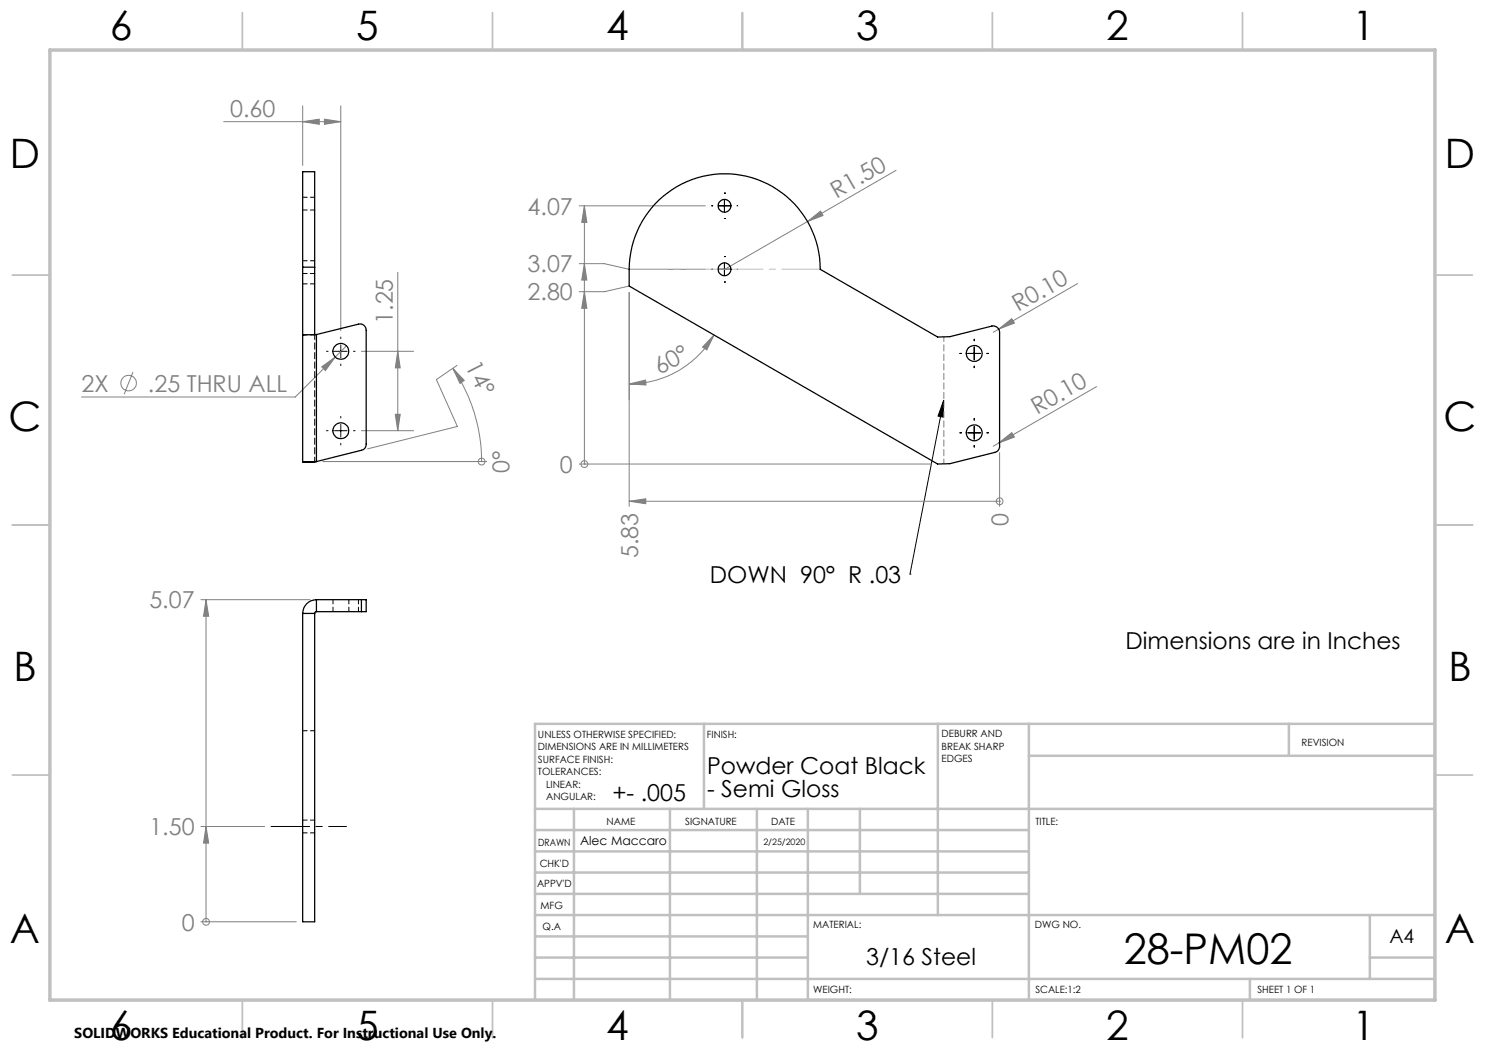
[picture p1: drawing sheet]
<svg xmlns="http://www.w3.org/2000/svg" width="297mm" height="210mm" viewBox="0 0 297 210" stroke-linecap="round" stroke-linejoin="round" font-family="sans-serif">
<g fill="none" stroke="#808080" stroke-width=".2">
<path d="M44.7 24.3h23.5M60.5 24.3l3.4-.5v1.1zM60.5 21.2v11.9M64.9 23.8l3.3 .5-3.3 .6zM68.2 21.2v44.9M179.2 34.1l-34.2 19.8M79.6 54.5v31.6M115.9 52.7h5l4.9 1.2h15.3M115.9 41.2h25.2M116.9 41.2v51.6M116.9 58.3l.5 3.4h-1.1zM116.9 52.7l.5 3.3h-1.1z"/>
<path d="M116.9 41.2l.5 3.3h-1.1zM125.8 57.2l-4.9 1.1h-5M125.8 58.5v42.8M161.5 44.3l2.6-2.1 .5 .9zM215.5 56.7l-15.8 9.1M26.6 74.4l-1.8 4.4M64.3 73.4l2.8-2-2 2.7zM69.3 69.2l-10.2 10.2h-42.8M72.3 70.3h10.4M79.6 70.3l.4 3.3h-.9zM90.6 73.7a32.6 32.6 0 0 1 5.7 18.6M90.6 73.7l2.3 2.4-.9 .6z"/>
<path d="M91.4 73.1l-4.1 2.8 4.2 9.4-18 4.5M125.8 76.8l3.3-.8 .1 1zM142.8 67l-1.4 3-.9-.6zM142.8 67a19.5 19.5 0 0 1-17 9.8M199.7 65.8l2.7-2.1 .5 .9zM199.7 65.8l-1.1 .7M219.3 77.3l-19.6 11.3M64.6 92.3h32.7M72.3 86.1h10.4M79.1 82.9h.9l-.4 3.2zM96.3 92.3h.1M115.9 92.8h70.4"/>
<path d="M116.9 92.8h.1M199.7 88.6l2.7-2.1 .5 .9zM199.7 88.6l-1.1 .6M199.9 90.5v10.8M40.2 119.9h21.8M41.2 119.9l.5 3.4h-1zM41.2 119.9v64.5M125.8 100.3l3.4-.5v.9zM125.8 100.3h74.1M199.9 100.3h.1M40.2 165.3h12.7M41.2 165.3l.5 3.3h-1z"/>
<path d="M40.2 184.4h19.1M41.2 184.4h.1"/>
<circle cx="25.7" cy="76.6" r="1.56"/>
<circle cx="96.3" cy="92.3" r=".69"/>
<circle cx="116.9" cy="92.8" r=".68"/>
<circle cx="199.9" cy="100.3" r=".68"/>
<circle cx="41.2" cy="184.4" r=".67"/>
</g>
<g fill="none" stroke="#000" stroke-width=".2">
<path d="M144.9 38.6h.1M144.9 39.9v2.5M142.3 41.2h.1M142.3 53.9h.1M143.6 41.2h2.6M143.6 53.9h2.6M144.9 43.7h.1M144.9 51.3h.1M144.9 56.4h.1M144.9 52.6v2.5M147.4 41.2h.1M147.4 53.9h.1"/>
<path d="M65.3 70.3h.3M66.9 70.3h2.5M68.2 67.4v.3M68.2 69v2.5M68.2 72.8v.3M70.7 70.3h.3M192 70.7h.3M193.6 70.7h2.5M194.8 67.8v.3M194.8 69.4v2.6M194.8 73.2v.3M197.4 70.7h.3"/>
<path d="M65.3 86.1h.3M66.9 86.1h2.5M68.2 83.3v.3M68.2 84.9v2.5M68.2 88.7v.3M70.7 86.1h.3M188.7 80.1l-.1 3.3-1-.2zM188.7 80.1l-6.7 34.7M192 86.6h.3M193.6 86.6h2.5M194.8 83.7v.3M194.8 85.3v2.5"/>
<path d="M194.8 89.1v.3M197.4 86.6h.3M182 114.8h.1"/>
</g>
<path d="M54.2 165.3h15.1" fill="none" stroke="#000" stroke-width=".2" stroke-dasharray="15.2 1.3 1.3 1.3" stroke-dashoffset="7.5"/>
<path d="M188.8 92.8v-25.4" fill="none" stroke="#808080" stroke-width=".2" stroke-dasharray="1.3 .6" stroke-dashoffset=".3"/>
<path d="M125.9 53.8h38.2" fill="none" stroke="#c0c0c0" stroke-width=".2" stroke-dasharray="15.2 1.3 1.3 1.3" stroke-dashoffset="7.6"/>
<g fill="none" stroke="#c0c0c0" stroke-width=".35">
<path d="M48.5 2.5v7.5M98.5 2.5v7.5M148.5 2.5v7.5M198.5 2.5v7.5M248.5 2.5v7.5M2.5 55h7.5M287 55h7.5M2.5 105h7.5M287 105h7.5M2.5 155h7.5M287 155h7.5M48.5 200v7.5"/>
<path d="M98.5 200v7.5M148.5 200v7.5M198.5 200v7.5M248.5 200v7.5"/>
</g>
<g fill="none" stroke="#c0c0c0" stroke-width=".5">
<path d="M140.8 144.8v17M187.6 144.8v38.2M205.8 144.8v55.2M205.8 151.2h81.2M257.8 144.8v6.4M287 144.8h-180v55.2M107 161.8h180M107 178.8h98.8M107 174.5h98.8M107 170.3h98.8M107 166h98.8M114.8 161.8v38.2"/>
<path d="M134 161.8v38.2M151.4 161.8v38.2M161.6 161.8v38.2M172 161.8v17M107 195.8h180M107 191.5h54.6M107 187.3h54.6M107 183h180M250 195.8v4.2M274 191.5h13M274 183v12.8"/>
</g>
<path d="M10 10h277v190h-277z" fill="none" stroke="#c0c0c0" stroke-width=".7"/>
<path d="M188.7 80.1l-.1 3.3-1-.2z" fill="#000"/>
<g fill="#808080">
<path d="M90.6 73.7l2.3 2.4-.9 .6z"/>
<path d="M125.8 100.3l3.4-.5v.9z"/>
<path d="M64.3 73.4l2.8-2-2 2.7z"/>
<path d="M199.7 88.6l2.7-2.1 .5 .9z"/>
<path d="M161.5 44.3l2.6-2.1 .5 .9z"/>
<path d="M199.7 65.8l2.7-2.1 .5 .9z"/>
<path d="M41.2 165.3l.5 3.3h-1zM41.2 119.9l.5 3.4h-1zM116.9 58.3l.5 3.4h-1.1zM116.9 52.7l.5 3.3h-1.1zM116.9 41.2l.5 3.3h-1.1z"/>
<path d="M125.8 76.8l3.3-.8 .1 1zM142.8 67l-1.4 3-.9-.6z"/>
<path d="M79.6 70.3l.4 3.3h-.9zM79.1 82.9h.9l-.4 3.2z"/>
<path d="M60.5 24.3l3.4-.5v1.1zM64.9 23.8l3.3 .5-3.3 .6z"/>
</g>
<g fill="none" stroke="#000" stroke-width=".25">
<path d="M60.5 53.4v-19h2.4v19M60.5 53.4v39M60.5 53.4h2.4M62.9 53.4v13.5M131.1 40.7a19.1 19.1 0 0 1 20.9-4.6 19.1 19.1 0 0 1 12 17.8l23.5 13.5 2.5-.1 8.4-2.1a1.29 1.29 0 0 1 1.5 1.3v22.7a1.23 1.23 0 0 1-.9 1.3l-9 2.2-2.5 .1-61.7-35.6a22.7 22.7 0 0 1 2.1-11.9l1.1-2zM63.3 66.9l8.4-2.1a1.21 1.21 0 0 1 1.5 1.3v22.7a1.16 1.16 0 0 1-.9 1.3l-9 2.2M63.3 66.9l-2.8 .1M63.3 66.9v25.4M63.3 92.3l-2.8 .1M63.3 119.9a2.77 2.77 0 0 0-2.8 2.8M63.3 119.9v2.4M63.3 119.9h9"/>
<path d="M72.3 119.9h.9v2.4h-.9M72.3 119.9v2.4M60.5 122.7v61.7h2.4v-61.7M60.5 122.7h2.4M63.3 122.3l-.4 .4M63.3 122.3h9"/>
<circle cx="144.9" cy="41.2" r="1.28"/>
<circle cx="144.9" cy="53.9" r="1.28"/>
<circle cx="68.2" cy="70.3" r="1.59"/>
<circle cx="194.8" cy="70.7" r="1.59"/>
<circle cx="68.2" cy="86.2" r="1.59"/>
<circle cx="194.8" cy="86.6" r="1.59"/>
</g>
<path d="M62.9 39.5h-2.3M60.6 42h2.3M60.6 54.7h2.3M62.9 56.8h-2.3M62.9 52.2h-2.3M62.9 67h-2.3M66.6 119.9v2.4M71.7 119.9v2.4M69.8 122.3v-2.4M62.9 146.2h-2.3M60.6 166.6h2.3M62.9 164h-2.3" fill="none" stroke="#000" stroke-width=".2" stroke-dasharray="1.3 .6" stroke-dashoffset=".4"/>
<path d="M62.9 67l.4-.1M62.9 67v-.1" fill="none" stroke="#000" stroke-width=".2" stroke-dasharray="1.3 .6"/>
<path d="M62.9 92.4v-25.4" fill="none" stroke="#000" stroke-width=".2" stroke-dasharray="1.3 .6" stroke-dashoffset=".3"/>
<text font-size="8.5" x="224.7" y="192.7">28-PM02</text>
<g font-size="8.1">
<text x="22" y="8">6</text>
<text x="71.2" y="8">5</text>
<text x="121.2" y="8">4</text>
<text x="171.3" y="8">3</text>
<text x="221.3" y="8">2</text>
<text x="270.5" y="8">1</text>
<text x="2" y="33.6">D</text>
<text x="289" y="33.6">D</text>
<text x="1.7" y="86.1">C</text>
<text x="288.7" y="86.1">C</text>
<text x="2.7" y="136.1">B</text>
<text x="289.7" y="136.1">B</text>
<text x="2" y="188.6">A</text>
<text x="289" y="188.6">A</text>
<text x="22" y="208">6</text>
<text x="71.2" y="208">5</text>
<text x="121.2" y="208">4</text>
<text x="171.3" y="208">3</text>
<text x="221.3" y="208">2</text>
<text x="270.5" y="208">1</text>
</g>
<g font-size="4.7" fill="#808080">
<text x="46" y="23.3">0.60</text>
<text x="167.3" y="39.8" transform="rotate(-30 167.3 39.8)">R1.50</text>
<text x="105.5" y="42.9">4.07</text>
<text x="105.5" y="54.5">3.07</text>
<text x="78.6" y="64.8" transform="rotate(-90 78.6 64.8)">1.25</text>
<text x="105.5" y="60.1">2.80</text>
<text x="203.7" y="62.5" transform="rotate(-30 203.7 62.5)">R0.10</text>
<text x="93" y="73.3" transform="rotate(63 93 73.3)">14°</text>
<text x="132" y="75.1" transform="rotate(-30 132 75.1)">60°</text>
<text x="16.3" y="78.3">2X</text>
<text x="29.6" y="78.3">.25 THRU ALL</text>
<text x="207.4" y="83" transform="rotate(-30 207.4 83)">R0.10</text>
<text x="101.9" y="94.5" transform="rotate(-90 101.9 94.5)">0°</text>
<text x="112" y="94.6">0</text>
<text x="201.7" y="105.1" transform="rotate(-90 201.7 105.1)">0</text>
<text x="127.6" y="111.6" transform="rotate(-90 127.6 111.6)">5.83</text>
<text x="29.9" y="121.7">5.07</text>
<text x="29.9" y="167.1">1.50</text>
<text x="36.3" y="186.1">0</text>
</g>
<g font-size="4.7">
<text x="142" y="116.5">DOWN 90° R .03</text>
<text x="225.1" y="129.8">Dimensions are in Inches</text>
<text x="141.4" y="154.8">Powder Coat Black</text>
<text x="122.5" y="160.2">+- .005</text>
<text x="141.4" y="159.3">- Semi Gloss</text>
<text x="173.2" y="193">3/16 Steel</text>
</g>
<text font-size="3.9" x="277.9" y="188.5">A4</text>
<text font-size="2.9" x="14.9" y="207.6">SOLIDWORKS Educational Product. For Instructional Use Only.</text>
<text font-size="2.5" x="116" y="168.9">Alec Maccaro</text>
<g font-size="2">
<text x="107.6" y="147.6">UNLESS OTHERWISE SPECIFIED:</text>
<text x="141.4" y="147.6">FINISH:</text>
<text x="188.3" y="147.5">DEBURR AND</text>
<text x="188.3" y="150">BREAK SHARP</text>
<text x="260.3" y="149.2">REVISION</text>
<text x="107.6" y="150.1">DIMENSIONS ARE IN MILLIMETERS</text>
<text x="107.6" y="152.6">SURFACE FINISH:</text>
<text x="107.6" y="155.1">TOLERANCES:</text>
<text x="188.3" y="152.5">EDGES</text>
<text x="109.2" y="157.6">LINEAR:</text>
<text x="109.2" y="160.1">ANGULAR:</text>
<text x="121.3" y="165">NAME</text>
<text x="137" y="164.9">SIGNATURE</text>
<text x="154.2" y="164.9">DATE</text>
<text x="207.1" y="164.9">TITLE:</text>
<text x="107.6" y="169.1">DRAWN</text>
<text x="107.9" y="173.3">CHK'D</text>
<text x="107.4" y="177.4">APPV'D</text>
<text x="108.1" y="181.8">MFG</text>
<text x="108.5" y="186">Q.A</text>
<text x="162.6" y="185.5">MATERIAL:</text>
<text x="207" y="185.5">DWG NO.</text>
<text x="162.6" y="198.5">WEIGHT:</text>
<text x="207.1" y="198.6">SCALE:1:2</text>
<text x="251.5" y="198.6">SHEET 1 OF 1</text>
</g>
<text font-size="1.8" x="152.7" y="168.9">2/25/2020</text>
</svg>
